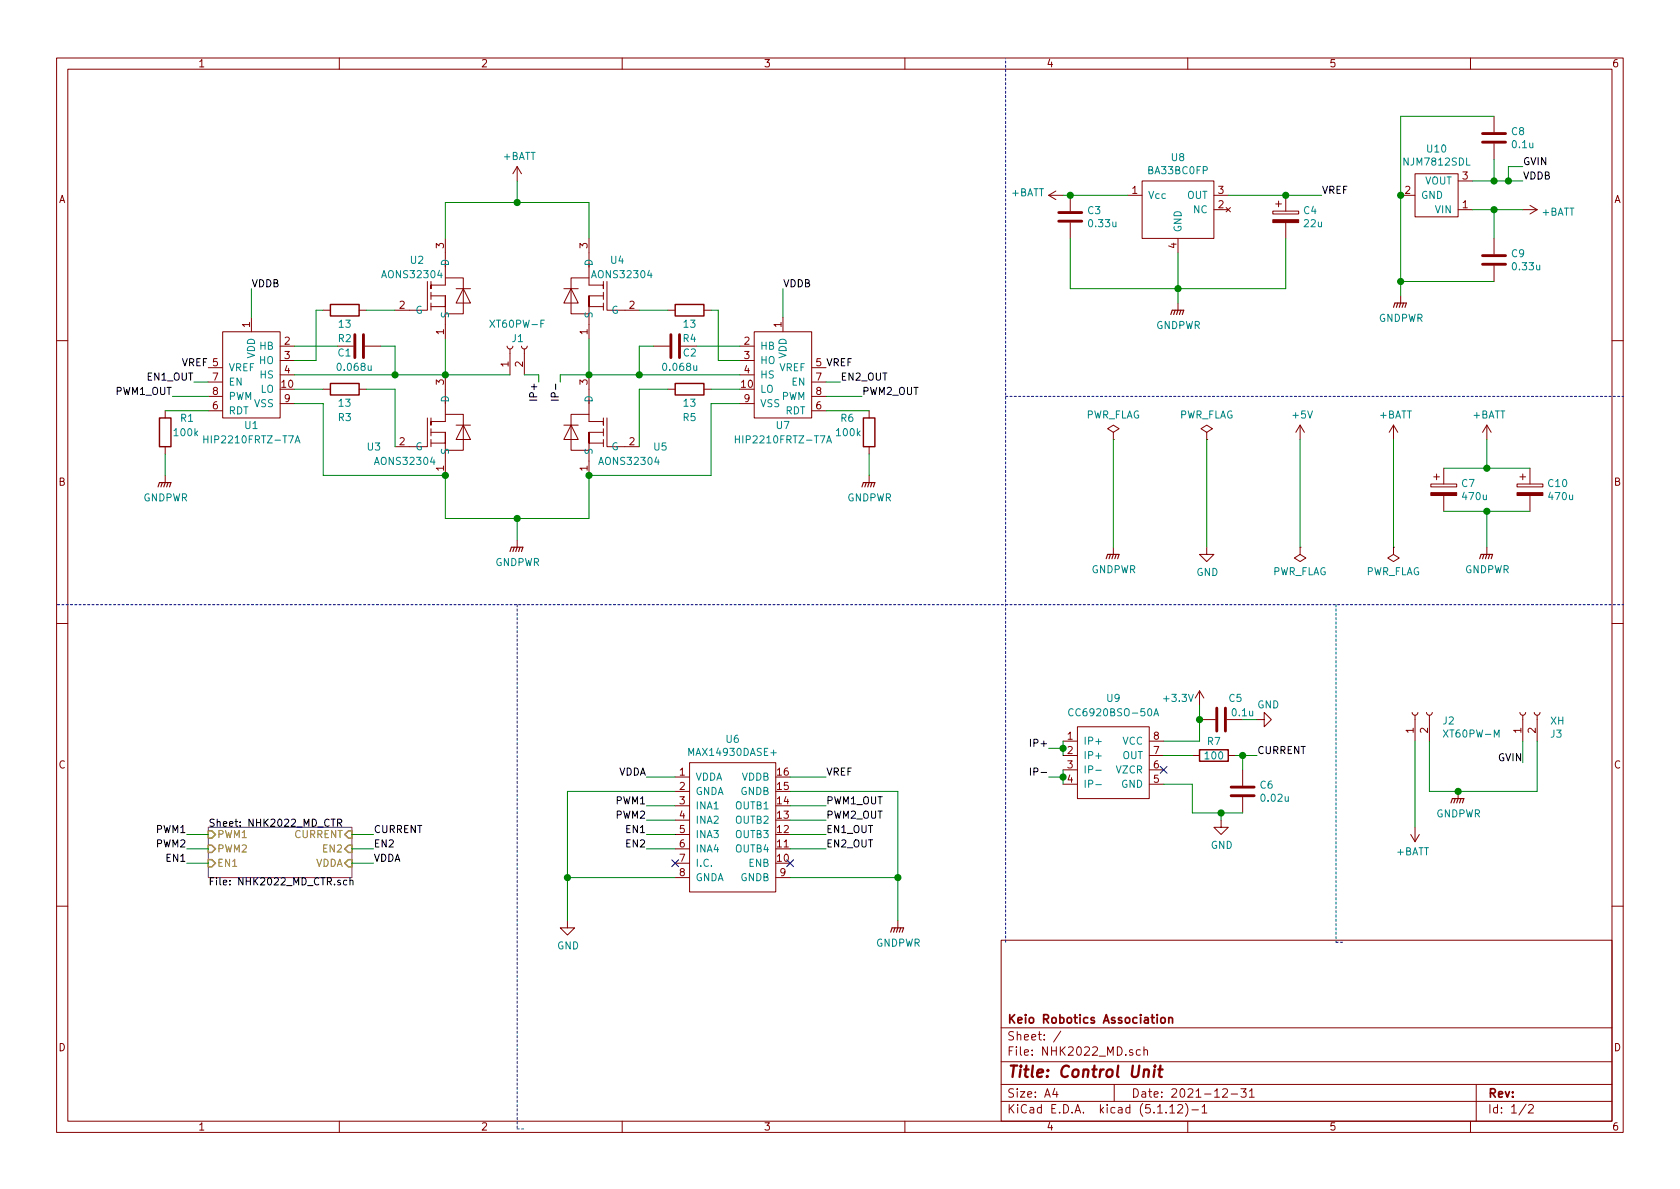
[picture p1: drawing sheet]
EESchema Schematic File Version 4
EELAYER 30 0
EELAYER END
$Descr A4 11693 8268
encoding utf-8
Sheet 1 2
Title "Control Unit"
Date "2021-12-31"
Rev ""
Comp "Keio Robotics Association"
Comment1 ""
Comment2 ""
Comment3 ""
Comment4 ""
$EndDescr
Wire Wire Line
	2050 2700 2250 2700
$Comp
L NHK2022_MD:AONS32304 U3
U 1 1
P 3100 3000
F 0 "U3" H 2550 2900 50  0000 L CNN
F 1 "AONS32304" H 2600 2800 50  0000 L CNN
F 2 "NHK2022_MD:AONS32304" H 3100 3625 50  0001 C CNN
F 3 "" H 3100 3625 50  0001 C CNN
	1    3100 3000
	1    0    0    -1  
$EndComp
$Comp
L NHK2022_MD:AONS32304 U2
U 1 1
P 3100 2050
F 0 "U2" H 2850 2300 50  0000 L CNN
F 1 "AONS32304" H 2650 2200 50  0000 L CNN
F 2 "NHK2022_MD:AONS32304" H 3100 2675 50  0001 C CNN
F 3 "" H 3100 2675 50  0001 C CNN
	1    3100 2050
	1    0    0    -1  
$EndComp
Wire Wire Line
	2050 2400 2350 2400
$Comp
L Device:R R1
U 1 1
P 1150 3000
F 0 "R1" H 1250 3100 50  0000 L CNN
F 1 "100k" H 1200 3000 50  0000 L CNN
F 2 "Resistor_SMD:R_0603_1608Metric" V 1080 3000 50  0001 C CNN
F 3 "~" H 1150 3000 50  0001 C CNN
	1    1150 3000
	1    0    0    -1  
$EndComp
$Comp
L power:+BATT #PWR017
U 1 1
P 10350 3050
F 0 "#PWR017" H 10350 2900 50  0001 C CNN
F 1 "+BATT" H 10365 3223 50  0000 C CNN
F 2 "" H 10350 3050 50  0001 C CNN
F 3 "" H 10350 3050 50  0001 C CNN
	1    10350 3050
	1    0    0    -1  
$EndComp
Wire Wire Line
	10350 3050 10350 3250
Wire Wire Line
	10350 3550 10350 3800
$Comp
L power:GNDPWR #PWR018
U 1 1
P 10350 3800
F 0 "#PWR018" H 10350 3600 50  0001 C CNN
F 1 "GNDPWR" H 10354 3646 50  0000 C CNN
F 2 "" H 10350 3750 50  0001 C CNN
F 3 "" H 10350 3750 50  0001 C CNN
	1    10350 3800
	1    0    0    -1  
$EndComp
$Comp
L power:PWR_FLAG #FLG02
U 1 1
P 8400 3050
F 0 "#FLG02" H 8400 3125 50  0001 C CNN
F 1 "PWR_FLAG" H 8400 3223 50  0000 C CNN
F 2 "" H 8400 3050 50  0001 C CNN
F 3 "~" H 8400 3050 50  0001 C CNN
	1    8400 3050
	1    0    0    -1  
$EndComp
Wire Wire Line
	8400 3050 8400 3800
$Comp
L power:GND #PWR010
U 1 1
P 8400 3800
F 0 "#PWR010" H 8400 3550 50  0001 C CNN
F 1 "GND" H 8405 3627 50  0000 C CNN
F 2 "" H 8400 3800 50  0001 C CNN
F 3 "" H 8400 3800 50  0001 C CNN
	1    8400 3800
	1    0    0    -1  
$EndComp
$Comp
L power:PWR_FLAG #FLG01
U 1 1
P 7750 3050
F 0 "#FLG01" H 7750 3125 50  0001 C CNN
F 1 "PWR_FLAG" H 7750 3223 50  0000 C CNN
F 2 "" H 7750 3050 50  0001 C CNN
F 3 "~" H 7750 3050 50  0001 C CNN
	1    7750 3050
	1    0    0    -1  
$EndComp
Wire Wire Line
	7750 3050 7750 3800
$Comp
L power:GNDPWR #PWR08
U 1 1
P 7750 3800
F 0 "#PWR08" H 7750 3600 50  0001 C CNN
F 1 "GNDPWR" H 7754 3646 50  0000 C CNN
F 2 "" H 7750 3750 50  0001 C CNN
F 3 "" H 7750 3750 50  0001 C CNN
	1    7750 3800
	1    0    0    -1  
$EndComp
$Comp
L Device:R R3
U 1 1
P 2400 2700
F 0 "R3" V 2200 2700 50  0000 C CNN
F 1 "13" V 2300 2700 50  0000 C CNN
F 2 "Resistor_SMD:R_0603_1608Metric" V 2330 2700 50  0001 C CNN
F 3 "~" H 2400 2700 50  0001 C CNN
	1    2400 2700
	0    -1   -1   0   
$EndComp
$Comp
L NHK2022_MD:CC6920BSO-50A U9
U 1 1
P 7750 5300
F 0 "U9" H 7750 5750 50  0000 C CNN
F 1 "CC6920BSO-50A" H 7750 5650 50  0000 C CNN
F 2 "NHK2022_MD:CC6920BSO-50A" H 7750 5250 50  0001 C CNN
F 3 "" H 7750 5250 50  0001 C CNN
	1    7750 5300
	1    0    0    -1  
$EndComp
$Comp
L power:+3.3V #PWR012
U 1 1
P 8350 4900
F 0 "#PWR012" H 8350 4750 50  0001 C CNN
F 1 "+3.3V" H 8200 4950 50  0000 C CNN
F 2 "" H 8350 4900 50  0001 C CNN
F 3 "" H 8350 4900 50  0001 C CNN
	1    8350 4900
	1    0    0    -1  
$EndComp
$Comp
L Device:C C5
U 1 1
P 8500 5000
F 0 "C5" V 8350 5100 50  0000 C CNN
F 1 "0.1u" V 8450 5150 50  0000 C CNN
F 2 "Capacitor_SMD:C_0603_1608Metric" H 8538 4850 50  0001 C CNN
F 3 "~" H 8500 5000 50  0001 C CNN
	1    8500 5000
	0    1    1    0   
$EndComp
Wire Wire Line
	8650 5000 8750 5000
$Comp
L power:GND #PWR014
U 1 1
P 8750 5000
F 0 "#PWR014" H 8750 4750 50  0001 C CNN
F 1 "GND" V 8850 5000 50  0000 R CNN
F 2 "" H 8750 5000 50  0001 C CNN
F 3 "" H 8750 5000 50  0001 C CNN
	1    8750 5000
	0    -1   -1   0   
$EndComp
$Comp
L Device:R R7
U 1 1
P 8450 5250
F 0 "R7" V 8350 5250 50  0000 C CNN
F 1 "100" V 8450 5250 50  0000 C CNN
F 2 "Resistor_SMD:R_0603_1608Metric" V 8380 5250 50  0001 C CNN
F 3 "~" H 8450 5250 50  0001 C CNN
	1    8450 5250
	0    1    1    0   
$EndComp
$Comp
L Device:C C6
U 1 1
P 8650 5500
F 0 "C6" H 8765 5546 50  0000 L CNN
F 1 "0.02u" H 8765 5455 50  0000 L CNN
F 2 "Capacitor_SMD:C_0603_1608Metric" H 8688 5350 50  0001 C CNN
F 3 "~" H 8650 5500 50  0001 C CNN
	1    8650 5500
	1    0    0    -1  
$EndComp
Wire Wire Line
	1350 2650 1450 2650
Wire Wire Line
	1200 2750 1450 2750
Wire Wire Line
	2200 2500 2050 2500
Wire Wire Line
	2050 2600 2750 2600
Wire Wire Line
	2650 2400 2750 2400
Wire Wire Line
	2750 2400 2750 2600
Connection ~ 2750 2600
Wire Wire Line
	2750 2600 3100 2600
Connection ~ 3100 2600
Wire Wire Line
	2750 2700 2750 3100
Wire Wire Line
	2550 2700 2750 2700
Wire Wire Line
	3100 2600 3550 2600
Wire Wire Line
	2050 2800 2250 2800
Wire Wire Line
	2250 2800 2250 3300
Wire Wire Line
	2250 3300 3100 3300
Connection ~ 3100 3300
Wire Wire Line
	1150 2850 1450 2850
Wire Wire Line
	1150 3150 1150 3300
Wire Wire Line
	5150 2700 4950 2700
$Comp
L NHK2022_MD:AONS32304 U5
U 1 1
P 4100 3000
F 0 "U5" H 3550 2900 50  0000 L CNN
F 1 "AONS32304" H 3600 2800 50  0000 L CNN
F 2 "NHK2022_MD:AONS32304" H 4100 3625 50  0001 C CNN
F 3 "" H 4100 3625 50  0001 C CNN
	1    4100 3000
	-1   0    0    -1  
$EndComp
$Comp
L NHK2022_MD:AONS32304 U4
U 1 1
P 4100 2050
F 0 "U4" H 3850 2300 50  0000 L CNN
F 1 "AONS32304" H 3650 2200 50  0000 L CNN
F 2 "NHK2022_MD:AONS32304" H 4100 2675 50  0001 C CNN
F 3 "" H 4100 2675 50  0001 C CNN
	1    4100 2050
	-1   0    0    -1  
$EndComp
Wire Wire Line
	5150 2400 4850 2400
$Comp
L NHK2022_MD:HIP2210FRTZ-T7A U7
U 1 1
P 5450 2600
F 0 "U7" H 5450 2250 50  0000 C CNN
F 1 "HIP2210FRTZ-T7A" H 5450 2150 50  0000 C CNN
F 2 "NHK2022_MD:HIP2210FRTZ-T7A" H 5450 3600 50  0001 C CNN
F 3 "" H 5450 3600 50  0001 C CNN
	1    5450 2600
	-1   0    0    -1  
$EndComp
$Comp
L Device:C C2
U 1 1
P 4700 2400
F 0 "C2" V 4650 2450 50  0000 L CNN
F 1 "0.068u" V 4550 2300 50  0000 L CNN
F 2 "Capacitor_SMD:C_0603_1608Metric" H 4738 2250 50  0001 C CNN
F 3 "~" H 4700 2400 50  0001 C CNN
	1    4700 2400
	0    1    -1   0   
$EndComp
$Comp
L Device:R R6
U 1 1
P 6050 3000
F 0 "R6" H 6150 3100 50  0000 L CNN
F 1 "100k" H 6100 3000 50  0000 L CNN
F 2 "Resistor_SMD:R_0603_1608Metric" V 5980 3000 50  0001 C CNN
F 3 "~" H 6050 3000 50  0001 C CNN
	1    6050 3000
	-1   0    0    -1  
$EndComp
$Comp
L Device:R R5
U 1 1
P 4800 2700
F 0 "R5" V 4600 2700 50  0000 C CNN
F 1 "13" V 4700 2700 50  0000 C CNN
F 2 "Resistor_SMD:R_0603_1608Metric" V 4730 2700 50  0001 C CNN
F 3 "~" H 4800 2700 50  0001 C CNN
	1    4800 2700
	0    1    -1   0   
$EndComp
Wire Wire Line
	5850 2650 5750 2650
Wire Wire Line
	6000 2750 5750 2750
Wire Wire Line
	5000 2500 5150 2500
Wire Wire Line
	5150 2600 4450 2600
Wire Wire Line
	4550 2400 4450 2400
Wire Wire Line
	4450 2400 4450 2600
Connection ~ 4450 2600
Wire Wire Line
	4450 2600 4100 2600
Connection ~ 4100 2600
Wire Wire Line
	4450 2700 4450 3100
Wire Wire Line
	4650 2700 4450 2700
Wire Wire Line
	4100 2600 3900 2600
Wire Wire Line
	5150 2800 4950 2800
Wire Wire Line
	4950 2800 4950 3300
Wire Wire Line
	4950 3300 4100 3300
Wire Wire Line
	6050 2850 5750 2850
Wire Wire Line
	6050 3150 6050 3300
Wire Wire Line
	4100 3300 4100 3600
Connection ~ 4100 3300
Wire Wire Line
	8100 5150 8350 5150
Connection ~ 8350 5000
Wire Wire Line
	8350 5000 8350 5150
Wire Wire Line
	8350 4900 8350 5000
Wire Wire Line
	8100 5250 8300 5250
Wire Wire Line
	8600 5250 8650 5250
Wire Wire Line
	8650 5250 8650 5350
Connection ~ 8650 5250
Wire Wire Line
	8650 5250 8750 5250
NoConn ~ 8100 5350
Wire Wire Line
	8100 5450 8300 5450
Wire Wire Line
	8300 5450 8300 5650
Wire Wire Line
	8300 5650 8500 5650
Wire Wire Line
	8500 5650 8500 5700
Connection ~ 8500 5650
Wire Wire Line
	8500 5650 8650 5650
$Comp
L power:GND #PWR013
U 1 1
P 8500 5700
F 0 "#PWR013" H 8500 5450 50  0001 C CNN
F 1 "GND" H 8505 5527 50  0000 C CNN
F 2 "" H 8500 5700 50  0001 C CNN
F 3 "" H 8500 5700 50  0001 C CNN
	1    8500 5700
	1    0    0    -1  
$EndComp
Wire Wire Line
	7400 5150 7400 5200
Wire Wire Line
	7400 5350 7400 5400
Wire Wire Line
	3750 2600 3750 2650
Wire Wire Line
	3750 2600 3650 2600
Wire Wire Line
	3900 2600 3900 2650
Wire Wire Line
	7300 5200 7400 5200
Connection ~ 7400 5200
Wire Wire Line
	7400 5200 7400 5250
Connection ~ 7400 5400
Wire Wire Line
	7400 5400 7400 5450
Wire Wire Line
	7300 5400 7400 5400
$Comp
L Device:CP C7
U 1 1
P 10050 3400
F 0 "C7" H 10168 3446 50  0000 L CNN
F 1 "470u" H 10168 3355 50  0000 L CNN
F 2 "Capacitor_THT:CP_Radial_D10.0mm_P5.00mm" H 10088 3250 50  0001 C CNN
F 3 "~" H 10050 3400 50  0001 C CNN
	1    10050 3400
	1    0    0    -1  
$EndComp
$Comp
L NHK2022_MD:NJM7812SDL U10
U 1 1
P 10000 1350
F 0 "U10" H 10000 1675 50  0000 C CNN
F 1 "NJM7812SDL" H 10000 1584 50  0000 C CNN
F 2 "NHK2022_MD:NJM7812SDL1" H 10000 1350 50  0001 C CNN
F 3 "" H 10000 1350 50  0001 C CNN
	1    10000 1350
	1    0    0    -1  
$EndComp
$Comp
L NHK2022_MD:HIP2210FRTZ-T7A U1
U 1 1
P 1750 2600
F 0 "U1" H 1750 2250 50  0000 C CNN
F 1 "HIP2210FRTZ-T7A" H 1750 2150 50  0000 C CNN
F 2 "NHK2022_MD:HIP2210FRTZ-T7A" H 1750 3600 50  0001 C CNN
F 3 "" H 1750 3600 50  0001 C CNN
	1    1750 2600
	1    0    0    -1  
$EndComp
Wire Wire Line
	3100 3300 3100 3600
$Comp
L power:PWR_FLAG #FLG04
U 1 1
P 9700 3800
F 0 "#FLG04" H 9700 3875 50  0001 C CNN
F 1 "PWR_FLAG" H 9700 3973 50  0000 C CNN
F 2 "" H 9700 3800 50  0001 C CNN
F 3 "~" H 9700 3800 50  0001 C CNN
	1    9700 3800
	-1   0    0    1   
$EndComp
Wire Wire Line
	9700 3050 9700 3800
$Comp
L power:+BATT #PWR015
U 1 1
P 9700 3050
F 0 "#PWR015" H 9700 2900 50  0001 C CNN
F 1 "+BATT" H 9715 3223 50  0000 C CNN
F 2 "" H 9700 3050 50  0001 C CNN
F 3 "" H 9700 3050 50  0001 C CNN
	1    9700 3050
	1    0    0    -1  
$EndComp
$Comp
L Connector:Conn_01x02_Female J3
U 1 1
P 10600 4950
F 0 "J3" V 10446 4762 50  0000 R CNN
F 1 "XH" V 10537 4762 50  0000 R CNN
F 2 "Connector_JST:JST_XH_S2B-XH-A_1x02_P2.50mm_Horizontal" H 10600 4950 50  0001 C CNN
F 3 "~" H 10600 4950 50  0001 C CNN
	1    10600 4950
	0    -1   -1   0   
$EndComp
Wire Wire Line
	10600 5150 10600 5300
$Sheet
S 1450 5750 1000 350 
U 61DB0382
F0 "NHK2022_MD_CTR" 50
F1 "NHK2022_MD_CTR.sch" 50
F2 "PWM1" I L 1450 5800 50 
F3 "PWM2" I L 1450 5900 50 
F4 "EN1" I L 1450 6000 50 
F5 "CURRENT" I R 2450 5800 50 
F6 "EN2" I R 2450 5900 50 
F7 "VDDA" I R 2450 6000 50 
$EndSheet
Text Label 7300 5200 2    50   ~ 0
IP+
Text Label 7300 5400 2    50   ~ 0
IP-
Text Label 3750 2650 3    50   ~ 0
IP+
Text Label 3900 2650 3    50   ~ 0
IP-
Text Label 10600 1150 0    50   ~ 0
GVIN
Text Label 10600 5300 2    50   ~ 0
GVIN
Text Label 1350 2650 2    50   ~ 0
EN1_OUT
Text Label 1200 2750 2    50   ~ 0
PWM1_OUT
Text Label 5850 2650 0    50   ~ 0
EN2_OUT
Text Label 6000 2750 0    50   ~ 0
PWM2_OUT
Text Label 8750 5250 0    50   ~ 0
CURRENT
Wire Wire Line
	2450 5800 2600 5800
Wire Wire Line
	2450 5900 2600 5900
Wire Wire Line
	1450 5800 1300 5800
Wire Wire Line
	1450 5900 1300 5900
Wire Wire Line
	1450 6000 1300 6000
Text Label 2600 5900 0    50   ~ 0
EN2
Text Label 1300 6000 2    50   ~ 0
EN1
Text Label 1300 5900 2    50   ~ 0
PWM2
Text Label 1300 5800 2    50   ~ 0
PWM1
Text Label 2600 5800 0    50   ~ 0
CURRENT
$Comp
L power:+5V #PWR011
U 1 1
P 9050 3050
F 0 "#PWR011" H 9050 2900 50  0001 C CNN
F 1 "+5V" H 9065 3223 50  0000 C CNN
F 2 "" H 9050 3050 50  0001 C CNN
F 3 "" H 9050 3050 50  0001 C CNN
	1    9050 3050
	1    0    0    -1  
$EndComp
$Comp
L power:PWR_FLAG #FLG03
U 1 1
P 9050 3800
F 0 "#FLG03" H 9050 3875 50  0001 C CNN
F 1 "PWR_FLAG" H 9050 3973 50  0000 C CNN
F 2 "" H 9050 3800 50  0001 C CNN
F 3 "~" H 9050 3800 50  0001 C CNN
	1    9050 3800
	-1   0    0    1   
$EndComp
Wire Wire Line
	9050 3050 9050 3800
Wire Notes Line
	7000 6550 7000 400 
Wire Notes Line
	7000 2750 11300 2750
$Comp
L NHK2022_MD:MAX14930DASE+ U6
U 1 1
P 5100 5750
F 0 "U6" H 5100 6365 50  0000 C CNN
F 1 "MAX14930DASE+" H 5100 6274 50  0000 C CNN
F 2 "NHK2022_MD:MAX14930DASE+" H 5100 6800 50  0001 C CNN
F 3 "" H 5100 6800 50  0001 C CNN
	1    5100 5750
	1    0    0    -1  
$EndComp
Text Label 2600 6000 0    50   ~ 0
VDDA
Wire Wire Line
	2450 6000 2600 6000
Text Label 5750 5400 0    50   ~ 0
VREF
Wire Wire Line
	4700 5400 4500 5400
Text Label 4500 5400 2    50   ~ 0
VDDA
Wire Wire Line
	3100 1400 3600 1400
Connection ~ 3600 1400
Wire Wire Line
	3600 1400 4100 1400
Wire Wire Line
	3100 3600 3600 3600
Wire Wire Line
	3600 3600 3600 3750
Connection ~ 3600 3600
Wire Wire Line
	3600 3600 4100 3600
Wire Wire Line
	10500 1150 10600 1150
Wire Wire Line
	3100 1400 3100 1650
Wire Wire Line
	4100 1400 4100 1650
Wire Wire Line
	10250 1250 10400 1250
Wire Wire Line
	10500 1150 10500 1250
Connection ~ 10500 1250
Wire Wire Line
	10500 1250 10600 1250
Text Label 10600 1250 0    50   ~ 0
VDDB
Wire Wire Line
	1750 2000 1750 2200
Text Label 1750 2000 0    50   ~ 0
VDDB
Wire Wire Line
	5450 2000 5450 2200
Text Label 5450 2000 0    50   ~ 0
VDDB
Wire Wire Line
	8200 1750 8200 2000
$Comp
L Device:CP C4
U 1 1
P 8950 1500
F 0 "C4" H 9068 1546 50  0000 L CNN
F 1 "22u" H 9068 1455 50  0000 L CNN
F 2 "Capacitor_THT:CP_Radial_D5.0mm_P2.00mm" H 8988 1350 50  0001 C CNN
F 3 "~" H 8950 1500 50  0001 C CNN
	1    8950 1500
	1    0    0    -1  
$EndComp
$Comp
L power:GNDPWR #PWR09
U 1 1
P 8200 2100
F 0 "#PWR09" H 8200 1900 50  0001 C CNN
F 1 "GNDPWR" H 8204 1946 50  0000 C CNN
F 2 "" H 8200 2050 50  0001 C CNN
F 3 "" H 8200 2050 50  0001 C CNN
	1    8200 2100
	1    0    0    -1  
$EndComp
Wire Wire Line
	7450 1650 7450 2000
Text Label 9200 1350 0    50   ~ 0
VREF
Text Label 1450 2550 2    50   ~ 0
VREF
Text Label 5750 2550 0    50   ~ 0
VREF
$Comp
L Device:C C1
U 1 1
P 2500 2400
F 0 "C1" V 2450 2450 50  0000 L CNN
F 1 "0.068u" V 2350 2300 50  0000 L CNN
F 2 "Capacitor_SMD:C_0603_1608Metric" H 2538 2250 50  0001 C CNN
F 3 "~" H 2500 2400 50  0001 C CNN
	1    2500 2400
	0    -1   -1   0   
$EndComp
$Comp
L Device:R R4
U 1 1
P 4800 2150
F 0 "R4" V 4600 2150 50  0000 C CNN
F 1 "13" V 4700 2150 50  0000 C CNN
F 2 "Resistor_SMD:R_0603_1608Metric" V 4730 2150 50  0001 C CNN
F 3 "~" H 4800 2150 50  0001 C CNN
	1    4800 2150
	0    1    -1   0   
$EndComp
$Comp
L Device:R R2
U 1 1
P 2400 2150
F 0 "R2" V 2200 2150 50  0000 C CNN
F 1 "13" V 2300 2150 50  0000 C CNN
F 2 "Resistor_SMD:R_0603_1608Metric" V 2330 2150 50  0001 C CNN
F 3 "~" H 2400 2150 50  0001 C CNN
	1    2400 2150
	0    1    -1   0   
$EndComp
Wire Wire Line
	4450 2150 4650 2150
Wire Wire Line
	4950 2150 5000 2150
Wire Wire Line
	5000 2150 5000 2500
Wire Wire Line
	2750 2150 2550 2150
Wire Wire Line
	2250 2150 2200 2150
Wire Wire Line
	2200 2150 2200 2500
$Comp
L power:GNDPWR #PWR03
U 1 1
P 10150 5500
F 0 "#PWR03" H 10150 5300 50  0001 C CNN
F 1 "GNDPWR" H 10154 5346 50  0000 C CNN
F 2 "" H 10150 5450 50  0001 C CNN
F 3 "" H 10150 5450 50  0001 C CNN
	1    10150 5500
	1    0    0    -1  
$EndComp
Wire Wire Line
	9950 5150 9950 5500
Wire Wire Line
	9950 5500 10150 5500
Wire Wire Line
	9850 5150 9850 5750
$Comp
L Device:C C9
U 1 1
P 10400 1800
F 0 "C9" H 10515 1846 50  0000 L CNN
F 1 "0.33u" H 10515 1755 50  0000 L CNN
F 2 "Capacitor_SMD:C_0603_1608Metric" H 10438 1650 50  0001 C CNN
F 3 "~" H 10400 1800 50  0001 C CNN
	1    10400 1800
	1    0    0    -1  
$EndComp
Wire Wire Line
	9750 1950 10400 1950
Wire Wire Line
	7450 2000 8200 2000
Connection ~ 8200 2000
Wire Wire Line
	8200 2000 8200 2100
$Comp
L Device:C C8
U 1 1
P 10400 950
F 0 "C8" H 10515 996 50  0000 L CNN
F 1 "0.1u" H 10515 905 50  0000 L CNN
F 2 "Capacitor_SMD:C_0603_1608Metric" H 10438 800 50  0001 C CNN
F 3 "~" H 10400 950 50  0001 C CNN
	1    10400 950 
	1    0    0    -1  
$EndComp
Wire Wire Line
	10250 1450 10400 1450
Wire Wire Line
	10400 1100 10400 1250
Connection ~ 10400 1250
Wire Wire Line
	10400 1250 10500 1250
Wire Wire Line
	10400 1450 10400 1650
Connection ~ 10400 1450
Wire Wire Line
	10400 1450 10600 1450
Wire Wire Line
	9750 1350 9750 1950
Wire Wire Line
	10400 800  9750 800 
Wire Wire Line
	9750 800  9750 1350
Connection ~ 9750 1350
Wire Wire Line
	9750 1950 9750 2050
Connection ~ 9750 1950
$Comp
L power:GNDPWR #PWR016
U 1 1
P 9750 2050
F 0 "#PWR016" H 9750 1850 50  0001 C CNN
F 1 "GNDPWR" H 9754 1896 50  0000 C CNN
F 2 "" H 9750 2000 50  0001 C CNN
F 3 "" H 9750 2000 50  0001 C CNN
	1    9750 2050
	1    0    0    -1  
$EndComp
Wire Notes Line
	400  4200 11300 4200
Wire Notes Line
	3600 4200 3600 7850
Wire Notes Line
	3600 7850 3650 7850
NoConn ~ 5500 6000
NoConn ~ 4700 6000
Wire Wire Line
	3100 2350 3100 2600
Wire Wire Line
	4100 2350 4100 2600
Wire Wire Line
	4700 5600 4500 5600
Wire Wire Line
	4700 5700 4500 5700
Wire Wire Line
	4700 5800 4500 5800
Wire Wire Line
	4700 5900 4500 5900
Text Label 4500 5600 2    50   ~ 0
PWM1
Text Label 4500 5700 2    50   ~ 0
PWM2
Text Label 4500 5800 2    50   ~ 0
EN1
Text Label 4500 5900 2    50   ~ 0
EN2
Wire Wire Line
	5500 5400 5750 5400
Wire Wire Line
	5500 5600 5750 5600
Wire Wire Line
	5500 5700 5750 5700
Wire Wire Line
	5500 5800 5750 5800
Wire Wire Line
	5500 5900 5750 5900
Text Label 5750 5600 0    50   ~ 0
PWM1_OUT
Text Label 5750 5700 0    50   ~ 0
PWM2_OUT
Text Label 5750 5800 0    50   ~ 0
EN1_OUT
Text Label 5750 5900 0    50   ~ 0
EN2_OUT
Wire Wire Line
	6250 5500 6250 6100
Wire Wire Line
	6250 6100 5500 6100
Wire Wire Line
	5500 5500 6250 5500
Wire Wire Line
	6250 6100 6250 6400
Connection ~ 6250 6100
Wire Wire Line
	3950 5500 3950 6100
Wire Wire Line
	3950 6100 4700 6100
Wire Wire Line
	4700 5500 3950 5500
Wire Wire Line
	3950 6100 3950 6400
Connection ~ 3950 6100
$Comp
L power:GND #PWR04
U 1 1
P 3950 6400
F 0 "#PWR04" H 3950 6150 50  0001 C CNN
F 1 "GND" H 3955 6227 50  0000 C CNN
F 2 "" H 3950 6400 50  0001 C CNN
F 3 "" H 3950 6400 50  0001 C CNN
	1    3950 6400
	1    0    0    -1  
$EndComp
$Comp
L power:GNDPWR #PWR07
U 1 1
P 6250 6400
F 0 "#PWR07" H 6250 6200 50  0001 C CNN
F 1 "GNDPWR" H 6254 6246 50  0000 C CNN
F 2 "" H 6250 6350 50  0001 C CNN
F 3 "" H 6250 6350 50  0001 C CNN
	1    6250 6400
	1    0    0    -1  
$EndComp
$Comp
L power:GNDPWR #PWR02
U 1 1
P 3600 3750
F 0 "#PWR02" H 3600 3550 50  0001 C CNN
F 1 "GNDPWR" H 3604 3596 50  0000 C CNN
F 2 "" H 3600 3700 50  0001 C CNN
F 3 "" H 3600 3700 50  0001 C CNN
	1    3600 3750
	1    0    0    -1  
$EndComp
$Comp
L power:GNDPWR #PWR06
U 1 1
P 6050 3300
F 0 "#PWR06" H 6050 3100 50  0001 C CNN
F 1 "GNDPWR" H 6054 3146 50  0000 C CNN
F 2 "" H 6050 3250 50  0001 C CNN
F 3 "" H 6050 3250 50  0001 C CNN
	1    6050 3300
	1    0    0    -1  
$EndComp
$Comp
L power:GNDPWR #PWR01
U 1 1
P 1150 3300
F 0 "#PWR01" H 1150 3100 50  0001 C CNN
F 1 "GNDPWR" H 1154 3146 50  0000 C CNN
F 2 "" H 1150 3250 50  0001 C CNN
F 3 "" H 1150 3250 50  0001 C CNN
	1    1150 3300
	1    0    0    -1  
$EndComp
$Comp
L nhk_md_ctr-rescue:BA33BC0FP-MyFootPrint U?
U 1 1
P 8150 1150
AR Path="/61DB0382/62165380" Ref="U?"  Part="1" 
AR Path="/62165380" Ref="U8"  Part="1" 
F 0 "U8" H 8200 1215 50  0000 C CNN
F 1 "BA33BC0FP" H 8200 1124 50  0000 C CNN
F 2 "Package_TO_SOT_SMD:TO-252-3_TabPin4" H 8150 1150 50  0001 C CNN
F 3 "" H 8150 1150 50  0001 C CNN
	1    8150 1150
	1    0    0    -1  
$EndComp
$Comp
L Device:C C3
U 1 1
P 7450 1500
F 0 "C3" H 7565 1546 50  0000 L CNN
F 1 "0.33u" H 7565 1455 50  0000 L CNN
F 2 "Capacitor_SMD:C_0603_1608Metric" H 7488 1350 50  0001 C CNN
F 3 "~" H 7450 1500 50  0001 C CNN
	1    7450 1500
	1    0    0    -1  
$EndComp
Wire Wire Line
	8550 1350 8950 1350
Wire Wire Line
	8950 1650 8950 2000
Wire Wire Line
	8200 2000 8950 2000
Connection ~ 8950 1350
Wire Wire Line
	8950 1350 9200 1350
$Comp
L Device:CP C10
U 1 1
P 10650 3400
F 0 "C10" H 10768 3446 50  0000 L CNN
F 1 "470u" H 10768 3355 50  0000 L CNN
F 2 "Capacitor_THT:CP_Radial_D10.0mm_P5.00mm" H 10688 3250 50  0001 C CNN
F 3 "~" H 10650 3400 50  0001 C CNN
	1    10650 3400
	1    0    0    -1  
$EndComp
Wire Wire Line
	10050 3250 10350 3250
Wire Wire Line
	10650 3550 10350 3550
Connection ~ 10350 3250
Wire Wire Line
	10350 3250 10650 3250
Connection ~ 10350 3550
Wire Wire Line
	10350 3550 10050 3550
$Comp
L power:+BATT #PWR0101
U 1 1
P 3600 1250
F 0 "#PWR0101" H 3600 1100 50  0001 C CNN
F 1 "+BATT" H 3615 1423 50  0000 C CNN
F 2 "" H 3600 1250 50  0001 C CNN
F 3 "" H 3600 1250 50  0001 C CNN
	1    3600 1250
	1    0    0    -1  
$EndComp
Wire Wire Line
	3600 1250 3600 1400
$Comp
L power:+BATT #PWR0102
U 1 1
P 9850 5750
F 0 "#PWR0102" H 9850 5600 50  0001 C CNN
F 1 "+BATT" H 9865 5923 50  0000 C CNN
F 2 "" H 9850 5750 50  0001 C CNN
F 3 "" H 9850 5750 50  0001 C CNN
	1    9850 5750
	-1   0    0    1   
$EndComp
Wire Wire Line
	10700 5500 10150 5500
Wire Wire Line
	10700 5150 10700 5500
Connection ~ 10150 5500
$Comp
L power:+BATT #PWR0103
U 1 1
P 7400 1350
F 0 "#PWR0103" H 7400 1200 50  0001 C CNN
F 1 "+BATT" V 7415 1477 50  0000 L CNN
F 2 "" H 7400 1350 50  0001 C CNN
F 3 "" H 7400 1350 50  0001 C CNN
	1    7400 1350
	0    -1   -1   0   
$EndComp
Wire Wire Line
	7400 1350 7450 1350
Connection ~ 7450 1350
Wire Wire Line
	7450 1350 7850 1350
Wire Notes Line
	9300 4200 9300 6550
Wire Notes Line
	9300 6550 9350 6550
$Comp
L power:+BATT #PWR0104
U 1 1
P 10600 1450
F 0 "#PWR0104" H 10600 1300 50  0001 C CNN
F 1 "+BATT" V 10615 1578 50  0000 L CNN
F 2 "" H 10600 1450 50  0001 C CNN
F 3 "" H 10600 1450 50  0001 C CNN
	1    10600 1450
	0    1    1    0   
$EndComp
$Comp
L Connector:Conn_01x02_Female J1
U 1 1
P 3550 2400
F 0 "J1" V 3600 2300 50  0000 L CNN
F 1 "XT60PW-F" V 3700 2150 50  0000 L CNN
F 2 "XT60PW-F:AMASS_XT60PW-F" H 3550 2400 50  0001 C CNN
F 3 "~" H 3550 2400 50  0001 C CNN
	1    3550 2400
	0    -1   -1   0   
$EndComp
$Comp
L Connector:Conn_01x02_Female J2
U 1 1
P 9850 4950
F 0 "J2" V 9788 4762 50  0000 R CNN
F 1 "XT60PW-M" V 9697 4762 50  0000 R CNN
F 2 "XT60PW-M:AMASS_XT60PW-M" H 9850 4950 50  0001 C CNN
F 3 "~" H 9850 4950 50  0001 C CNN
	1    9850 4950
	0    -1   -1   0   
$EndComp
$EndSCHEMATC
